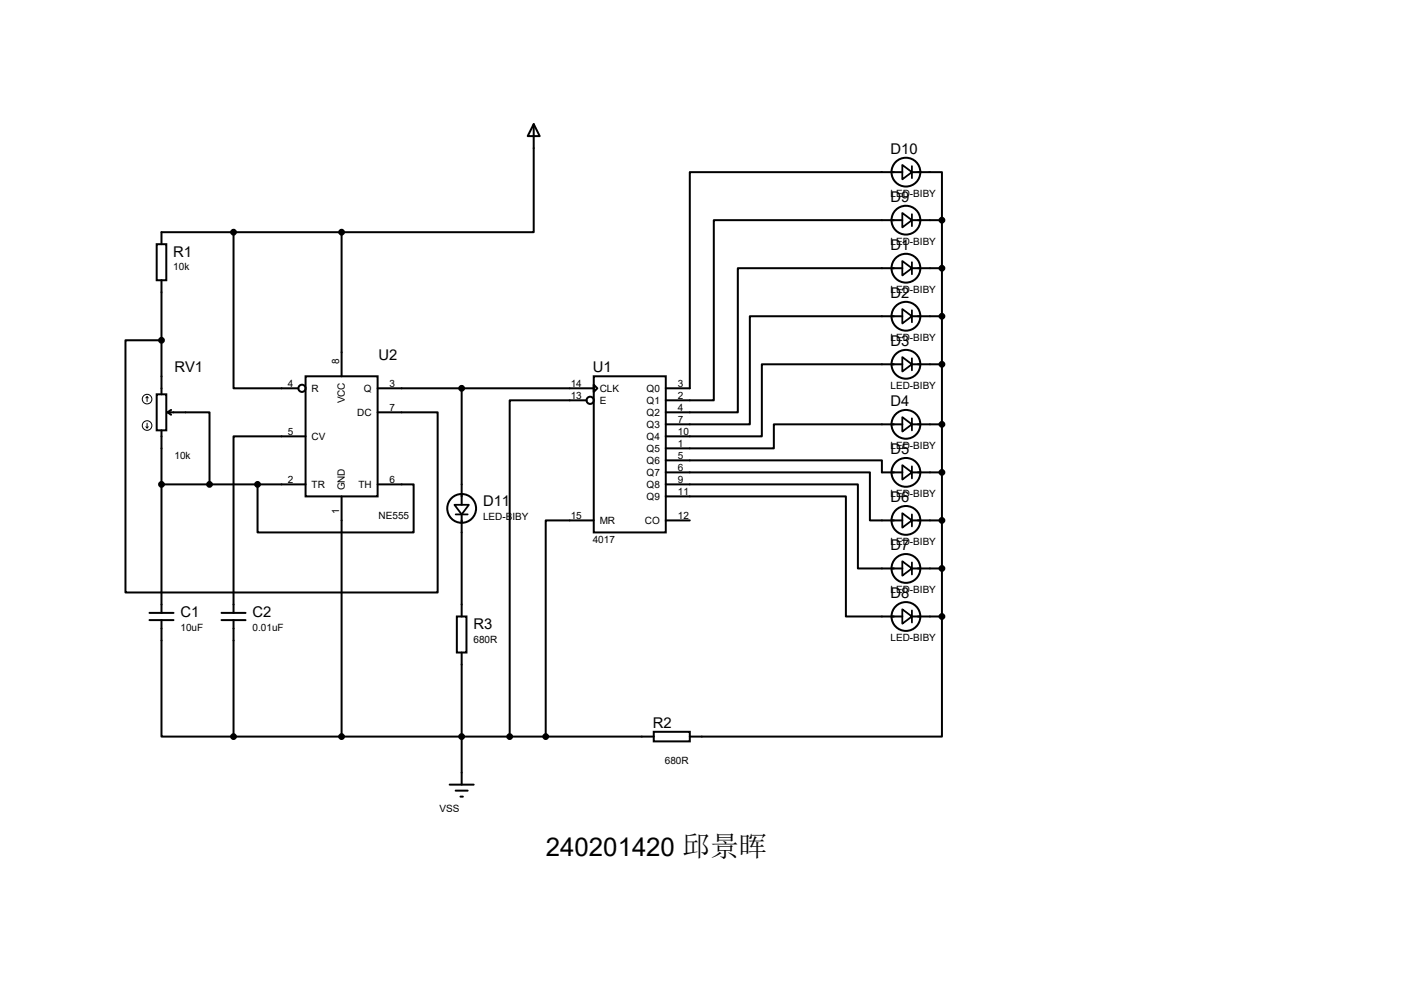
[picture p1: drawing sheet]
<svg xmlns="http://www.w3.org/2000/svg" width="297mm" height="210mm" viewBox="0 0 297 210" stroke-linecap="round" stroke-linejoin="round" font-family="sans-serif">
<g fill="none" stroke="#000" stroke-width=".42">
<path d="M112.9 26.2l1.3 2.6h-2.6zM112.9 26.2v22.9h-40.6M190.9 36.4h-45v45.7h-5.1M192.9 36.4h6.4v10.2M33.1 51.6h2.1v7.7h-2.1zM34.2 59.3v24.1M49.4 49.1v33h13.7M72.3 49.1v30.5M72.3 49.1h-38.1v2.5M190.9 56.7h-34.8v30.5h-15.3M190.9 46.6h-39.9v38.1h-10.2M192.9 46.6h6.4"/>
<path d="M192.9 56.7h6.4M199.3 46.6v83.8M34.2 72h-7.7v53.3h66.1v-38.1h-12.7M64.6 79.6h15.3v25.4h-15.3zM125.6 79.6h15.2v33h-15.2zM190.9 66.9h-32.3v22.8h-17.8M190.9 77h-29.7v15.3h-20.4M192.9 66.9h6.4M192.9 77h6.4M33.1 83.4h2.1v7.6h-2.1zM34.2 91v38.6M35.4 87.2h8.9v15.2"/>
<path d="M35.4 87.2l.8 .5M36.2 86.7l-.8 .5M64.6 92.3h-15.2v37.3M79.9 82.1h45.7M97.7 82.1v24.7M124.1 84.7h-16.3v71.1M125.6 81.4l.8 .7-.8 .8zM140.8 97.4h45.8v2.5h4.3M140.8 99.9h43.2v10.2h6.9M190.9 89.7h-27.2v5.1h-22.9M192.9 89.7h6.4M192.9 99.9h6.4"/>
<path d="M34.2 102.4h30.4M54.5 102.4v10.2h33v-10.2h-7.6M72.3 105v50.8M97.7 108.8v21.6M125.6 110.1h-10.2v45.7M140.8 102.4h40.7v17.8h9.4M140.8 105h38.1v25.4h12M140.8 110.1h5.1M192.9 110.1h6.4M31.6 129.6h5.1M31.6 131.1h5.1M34.2 131.1v24.7h15.2"/>
<path d="M46.9 129.6h5M46.9 131.1h5M49.4 131.1v24.7M96.6 130.4h2.1v7.6h-2.1zM97.7 138v27.9M192.9 120.2h6.4M192.9 130.4h6.4M199.3 130.4v25.4h-53.4M49.4 155.8h88.9M138.3 154.8h7.6v2h-7.6zM95.1 165.9h5.1M96.4 167.2h2.5"/>
<path d="M97.4 168.5h.5"/>
<circle cx="191.6" cy="36.4" r="3"/>
<circle cx="191.6" cy="56.7" r="3"/>
<circle cx="191.6" cy="46.6" r="3"/>
<circle cx="191.6" cy="66.9" r="3"/>
<circle cx="191.6" cy="77" r="3"/>
<circle cx="63.9" cy="82.1" r=".76"/>
<circle cx="124.8" cy="84.7" r=".76"/>
<circle cx="191.6" cy="99.9" r="3"/>
<circle cx="191.6" cy="89.7" r="3"/>
<circle cx="97.7" cy="107.5" r="3"/>
<circle cx="191.6" cy="110.1" r="3"/>
<circle cx="191.6" cy="120.2" r="3"/>
<circle cx="191.6" cy="130.4" r="3"/>
</g>
<g fill="none" stroke="#000" stroke-width=".38">
<path d="M190.9 34.9l2 1.5-2 1.5zM192.9 35.1v2.6M190.9 55.2l2 1.5-2 1.6zM190.9 45l2 1.6-2 1.5zM192.9 45.3v2.5M192.9 55.5v2.5M190.9 65.4l2 1.5-2 1.5zM190.9 75.5l2 1.5-2 1.6zM192.9 65.6v2.6M192.9 75.8v2.5M190.9 88.2l2 1.5-2 1.6zM190.9 98.4l2 1.5-2 1.5z"/>
<path d="M192.9 88.5v2.5M192.9 98.6v2.6M96.1 106.8h3.1l-1.5 2zM96.4 108.8h2.5M190.9 108.5l2 1.6-2 1.5zM190.9 118.7l2 1.5-2 1.6zM192.9 108.8v2.5M192.9 119v2.5M190.9 128.9l2 1.5-2 1.5zM192.9 129.1v2.6"/>
</g>
<g fill="none" stroke="#000" stroke-width=".21">
<path d="M30.9 90.3l.2 .2M31.1 83.9l-.2 .3M31.1 83.9l.3 .3M31.1 83.9v1M31.1 89.5v1M31.4 90.3l-.3 .2"/>
<circle cx="31.1" cy="84.4" r="1.02"/>
<circle cx="31.1" cy="90" r="1.02"/>
</g>
<g fill="#000" stroke="#000" stroke-width=".42">
<circle cx="49.4" cy="49.1" r=".51"/>
<circle cx="72.3" cy="49.1" r=".51"/>
<circle cx="199.3" cy="56.7" r=".51"/>
<circle cx="199.3" cy="46.6" r=".51"/>
<circle cx="34.2" cy="72" r=".51"/>
<circle cx="199.3" cy="77" r=".51"/>
<circle cx="199.3" cy="66.9" r=".51"/>
<circle cx="97.7" cy="82.1" r=".51"/>
<circle cx="199.3" cy="99.9" r=".51"/>
<circle cx="199.3" cy="89.7" r=".51"/>
<circle cx="34.2" cy="102.4" r=".51"/>
<circle cx="44.3" cy="102.4" r=".51"/>
<circle cx="54.5" cy="102.4" r=".51"/>
<circle cx="199.3" cy="110.1" r=".51"/>
<circle cx="199.3" cy="120.2" r=".51"/>
<circle cx="199.3" cy="130.4" r=".51"/>
<circle cx="49.4" cy="155.8" r=".51"/>
<circle cx="72.3" cy="155.8" r=".51"/>
<circle cx="97.7" cy="155.8" r=".51"/>
<circle cx="107.8" cy="155.8" r=".51"/>
<circle cx="115.4" cy="155.8" r=".51"/>
</g>
<text font-size="5.5" x="115.4" y="181.1">240201420 邱景晖</text>
<g font-size="3.1">
<text x="188.4" y="32.5">D10</text>
<text x="188.4" y="42.6">D9</text>
<text x="188.4" y="52.8">D1</text>
<text x="36.7" y="54.3">R1</text>
<text x="188.4" y="62.9">D2</text>
<text x="80.1" y="76.2">U2</text>
<text x="188.4" y="73.1">D3</text>
<text x="36.9" y="78.7">RV1</text>
<text x="125.4" y="78.7">U1</text>
<text x="188.4" y="85.8">D4</text>
<text x="188.4" y="96">D5</text>
<text x="102.2" y="107.1">D11</text>
<text x="188.4" y="106.1">D6</text>
<text x="188.4" y="116.3">D7</text>
<text x="38.2" y="130.5">C1</text>
<text x="53.4" y="130.5">C2</text>
<text x="188.4" y="126.4">D8</text>
<text x="100.2" y="133">R3</text>
<text x="138.1" y="153.9">R2</text>
</g>
<g font-size="2.1">
<text x="188.4" y="41.6">LED-BIBY</text>
<text x="188.4" y="51.8">LED-BIBY</text>
<text x="36.7" y="57.2">10k</text>
<text x="188.4" y="61.9">LED-BIBY</text>
<text x="71.8" y="77" transform="rotate(-90 71.8 77)">8</text>
<text x="188.4" y="72.1">LED-BIBY</text>
<text x="60.9" y="81.7">4</text>
<text x="65.9" y="82.9">R</text>
<text x="77" y="82.9">Q</text>
<text x="82.4" y="81.7">3</text>
<text x="120.7" y="81.7">14</text>
<text x="126.9" y="82.9">CLK</text>
<text x="136.8" y="82.9">Q0</text>
<text x="143.4" y="81.7">3</text>
<text x="188.4" y="82.3">LED-BIBY</text>
<text x="72.9" y="85.3" transform="rotate(-90 72.9 85.3)">VCC</text>
<text x="75.6" y="88">DC</text>
<text x="82.4" y="86.8">7</text>
<text x="120.7" y="84.3">13</text>
<text x="126.9" y="85.4">E</text>
<text x="136.8" y="85.4">Q1</text>
<text x="136.8" y="88">Q2</text>
<text x="143.4" y="84.3">2</text>
<text x="143.4" y="86.8">4</text>
<text x="143.4" y="89.4">7</text>
<text x="60.9" y="91.9">5</text>
<text x="65.9" y="93">CV</text>
<text x="136.8" y="90.5">Q3</text>
<text x="136.8" y="93">Q4</text>
<text x="136.8" y="95.6">Q5</text>
<text x="143.4" y="91.9">10</text>
<text x="143.4" y="94.4">1</text>
<text x="188.4" y="95">LED-BIBY</text>
<text x="36.9" y="97">10k</text>
<text x="136.8" y="98.1">Q6</text>
<text x="136.8" y="100.7">Q7</text>
<text x="143.4" y="97">5</text>
<text x="143.4" y="99.5">6</text>
<text x="60.9" y="102.1">2</text>
<text x="65.9" y="103.2">TR</text>
<text x="72.9" y="103.7" transform="rotate(-90 72.9 103.7)">GND</text>
<text x="75.8" y="103.2">TH</text>
<text x="82.4" y="102.1">6</text>
<text x="136.8" y="103.2">Q8</text>
<text x="136.8" y="105.7">Q9</text>
<text x="143.4" y="102.1">9</text>
<text x="143.4" y="104.6">11</text>
<text x="188.4" y="105.1">LED-BIBY</text>
<text x="71.8" y="108.7" transform="rotate(-90 71.8 108.7)">1</text>
<text x="80.1" y="109.7">NE555</text>
<text x="102.2" y="110">LED-BIBY</text>
<text x="120.7" y="109.7">15</text>
<text x="126.9" y="110.8">MR</text>
<text x="136.4" y="110.8">CO</text>
<text x="143.4" y="109.7">12</text>
<text x="125.4" y="114.8">4017</text>
<text x="188.4" y="115.3">LED-BIBY</text>
<text x="188.4" y="125.4">LED-BIBY</text>
<text x="38.2" y="133.4">10uF</text>
<text x="53.4" y="133.4">0.01uF</text>
<text x="100.2" y="135.9">680R</text>
<text x="188.4" y="135.6">LED-BIBY</text>
<text x="140.6" y="161.5">680R</text>
<text x="93" y="171.8">VSS</text>
</g>
</svg>
